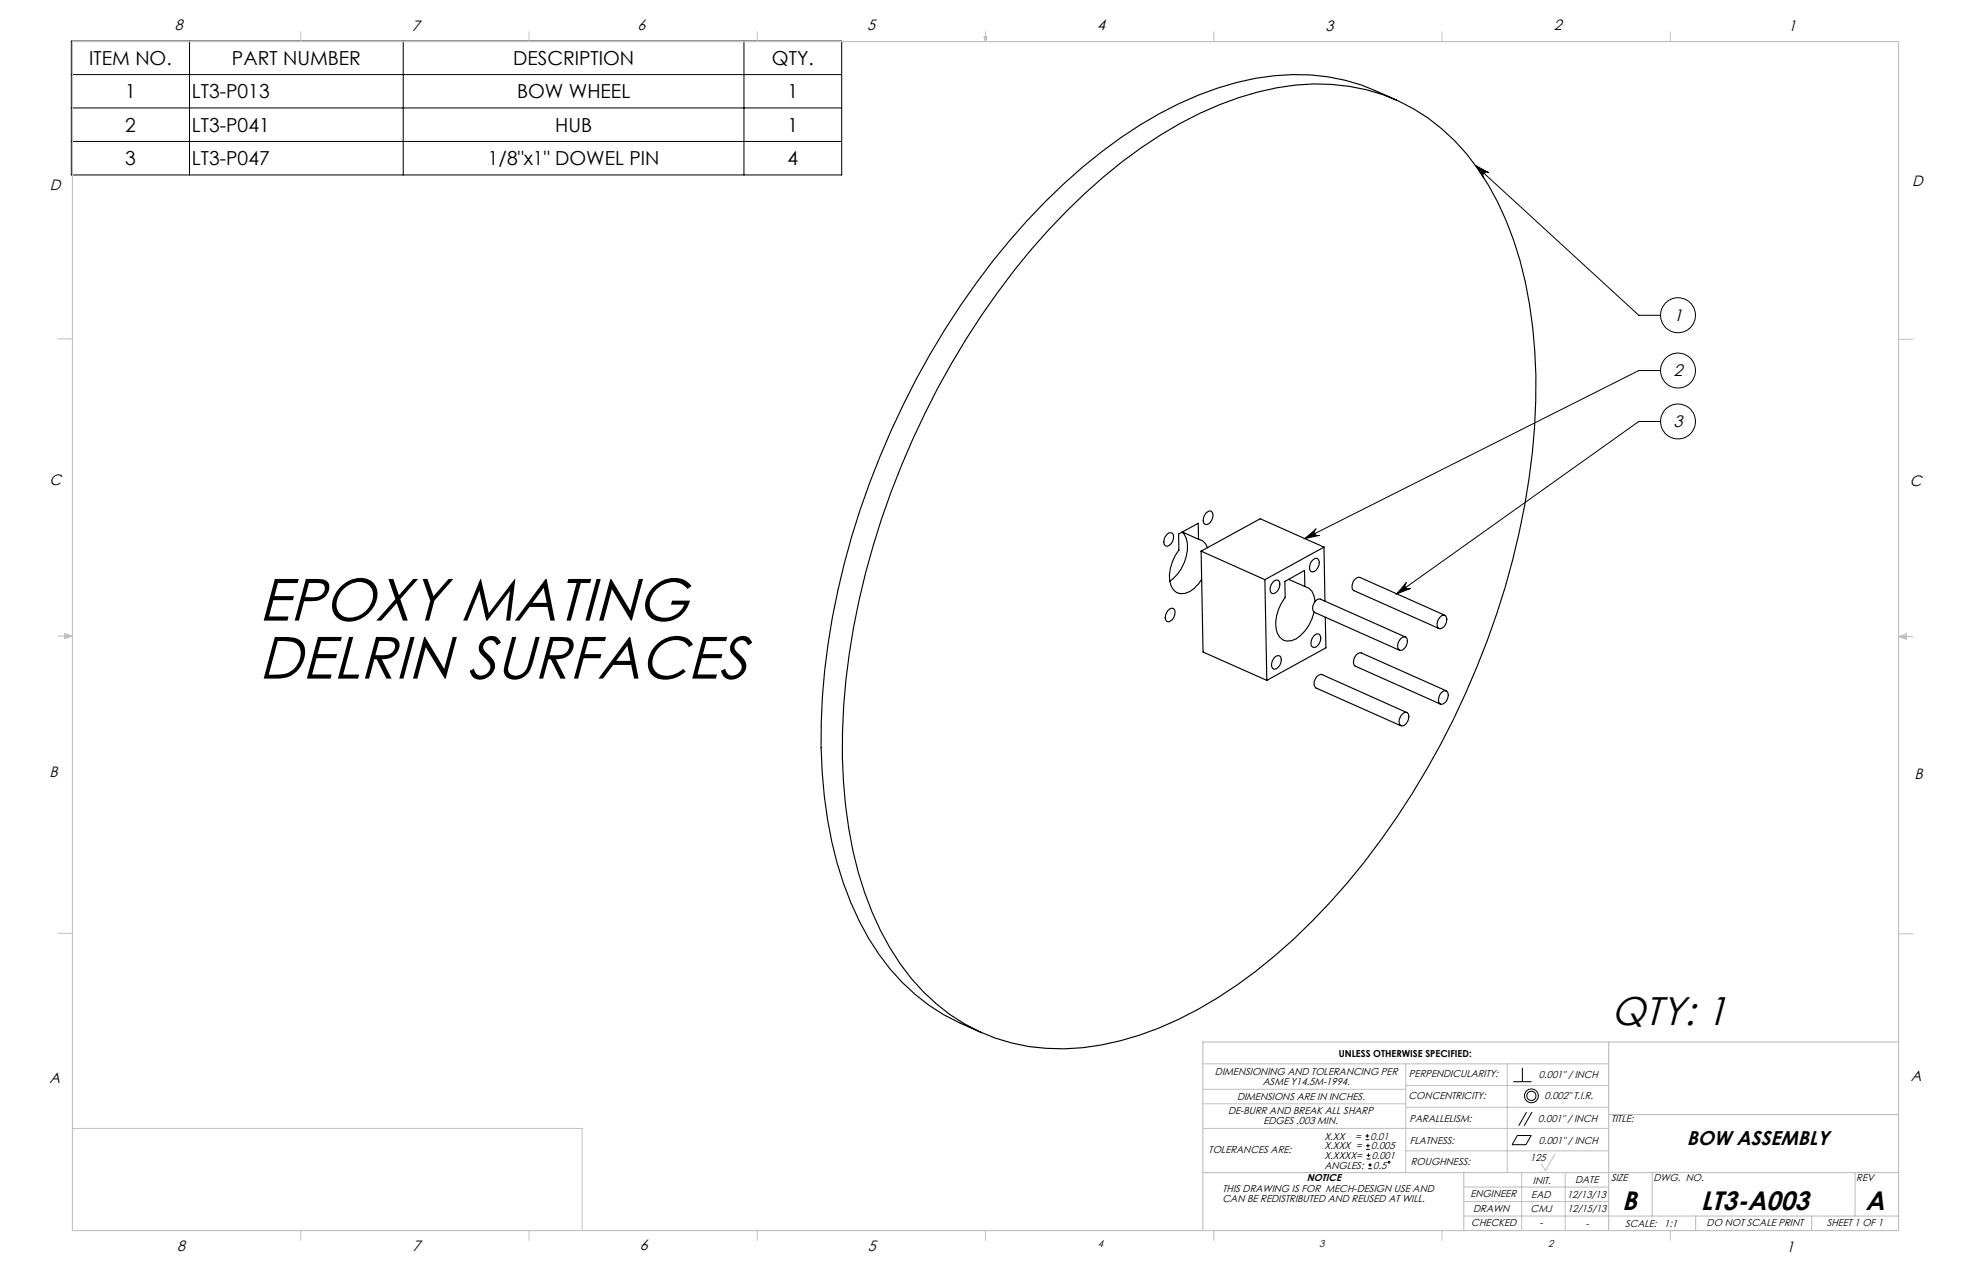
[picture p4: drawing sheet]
<svg xmlns="http://www.w3.org/2000/svg" width="432mm" height="279mm" viewBox="0 0 432 279" stroke-linecap="round" stroke-linejoin="round" font-family="sans-serif">
<g fill="none" stroke="#000" stroke-width=".22">
<path d="M15.6 9h168.8v29.3h-168.8zM15.6 16.3h168.8M41.5 9v29.3M88.3 9v29.3M163 9v29.3M15.6 23.6h168.8M15.6 31h168.8M323.3 36.3l35.7 32.7h4.8M323.3 36.3l2.9 1.5a.81 .81 0 0 0-1.1 .1 .81 .81 0 0 0 0 1.1zM363.8 81.1h-4.8l-73.1 36.8M363.8 92.3h-4.8l-53 37.7M285.9 117.9l2.5-2.1a.81 .81 0 0 0-.4 1 .81 .81 0 0 0 1.1 .4z"/>
<path d="M308.1 127.5a.8 .8 0 0 0-.2 1.1 .8 .8 0 0 0 1.1 .2l-3 1.2zM331.5 236.9h4M333.5 233.8v3.1M299.2 249.6h.8M299.2 248.7h.8M299.3 251.7h.8M299.3 250.9h.8M299.4 253.8h.8M299.4 253h.8M299.5 248.3v.8M299.7 250.4v.8M299.8 255.9h.7"/>
<path d="M299.8 255.1h.7M299.8 252.6v.8M300.1 254.7v.8M332.4 248.6h3.1l-1.2 2h-3zM334.4 243.5l-1.7 3M335.6 243.5l-1.7 3"/>
<circle cx="367.6" cy="69" r="3.8"/>
<circle cx="367.6" cy="92.3" r="3.8"/>
<circle cx="367.6" cy="81.1" r="3.8"/>
<circle cx="335.5" cy="240" r="1.51"/>
<circle cx="335.5" cy="240" r="1.01"/>
<circle cx="304.3" cy="254.5" r=".21"/>
</g>
<g fill="none" stroke="#c0c0c0" stroke-width=".22">
<path d="M65.9 6.9v2.2M115.9 6.9v2.2M165.9 6.9v2.2M215.6 8h.6l-.3 1.1zM215.7 8l.2 1.1M215.9 6.9v2.2M216 8l-.1 1.1M265.9 6.9v2.2M315.9 6.9v2.2M365.9 6.9v2.2M12.7 74.2h3.2M415.9 74.3h3.2"/>
<path d="M12.7 139.3h3.2M14.2 139.1l1.7 .2M14.2 138.7l1.7 .6-1.7 .5zM15.9 139.3l-1.7 .3M415.9 139.4h3.2M415.9 139.4l1.8-.6v1.2zM415.9 139.4l1.8 .3M417.7 139.2l-1.8 .2M12.7 204.4h3.2M415.9 204.5h3.2M263.5 232.9h88.9M263.5 238.5h44.5"/>
<path d="M308 237.7h44.4M308 232.9v23.9M330.2 232.9v23.9M15.9 247.1h111.6v22.4M263.5 247.1h88.9M263.5 241.7h44.5M308 252h44.4M308 242.5h44.4M320.7 259.9h31.7M333.4 256.8v12.7M340.7 252.7l-2.1 3.6-.9-1.3M342.9 256.8v12.7"/>
<path d="M65.9 269.5v2.1M115.9 269.5v2.1M165.9 269.5v2.1M215.9 269.5v2.1M265.9 269.5v2.1M315.9 269.5v2.1M320.7 263.1h31.7M320.7 266.3h31.7M365.9 269.5v2.1"/>
</g>
<path d="M15.9 9.1h400v260.4h-400zM352.4 228.2v41.3M415.9 228.2h-152.4v41.3M263.5 256.8h152.4M320.7 256.8v12.7M352.4 244.1h63.5M361.9 256.8v9.5M406.4 256.8v9.5M352.4 266.3h63.5M371.5 266.3v3.2M396.9 266.3v3.2" fill="none" stroke="#c0c0c0" stroke-width=".25"/>
<path d="M323.3 36.3l2.9 1.5a.81 .81 0 0 0-1.1 .1 .81 .81 0 0 0 0 1.1zM285.9 117.9l2.5-2.1a.81 .81 0 0 0-.4 1 .81 .81 0 0 0 1.1 .4zM308.1 127.5a.8 .8 0 0 0-.2 1.1 .8 .8 0 0 0 1.1 .2l-3 1.2z" fill="#000"/>
<g fill="none" stroke="#000" stroke-width=".25">
<path d="M306 21.9l-4.7-2a45.5 45.5 0 0 0-30.4-1.8 86.5 86.5 0 0 0-33.8 18.6 159.5 159.5 0 0 0-39.1 51.7 170.8 170.8 0 0 0-18.1 69.8 96.8 96.8 0 0 0 6.5 39.5 49.1 49.1 0 0 0 20.3 24.4l3.7 1.9 4.7 2.1M233.6 46.2a102 102 0 0 1 33.6-23.3 54.5 54.5 0 0 1 28.4-4 41.6 41.6 0 0 1 28.2 18.1 74.5 74.5 0 0 1 12 34.6 140.8 140.8 0 0 1-4.4 51 179.9 179.9 0 0 1-40.1 75.1 110.4 110.4 0 0 1-33.2 25.5 62.3 62.3 0 0 1-24.9 6.5 41.6 41.6 0 0 1-36-18.7 74.8 74.8 0 0 1-12-34.6 140.8 140.8 0 0 1 4.4-50.9 179.9 179.9 0 0 1 40.1-75.1zM255.6 117.1l.4-.4h.8a1.96 1.96 0 0 1-1.1 2.9 1.01 1.01 0 0 1-.7-1.5zM259 116.5a4.4 4.4 0 0 1 1.1 3.9 9.5 9.5 0 0 1-3.8 6.9M259 116.5l3.6 1.6M262.6 118.1l.8 .3 .7 .6 .4 .9M262.6 118.1l-.1-3.5-4.3 2.3 .1 3.5a8.8 8.8 0 0 0-1.8 7.9 2.63 2.63 0 0 0 4.1 1.2l1-.7 1.6-1.9M264.2 112.3l.8-.4a1.01 1.01 0 0 1 .7 1.4 1.52 1.52 0 0 1-1.8 1.5 1.79 1.79 0 0 1 .3-2.5zM290.1 119.8l-14-6.2-13 7.1M290.1 119.8l-13 7.1M290.1 119.8l.2 11.8M255.9 133.6l.4-.3h.8a1.96 1.96 0 0 1-1.1 2.9 1.01 1.01 0 0 1-.7-1.5z"/>
<path d="M263.1 120.7l14 6.2M263.1 120.7l.5 22.1 13.9 6.2M277.1 126.9l.4 22.1M278.9 127.5l.4-.4h.8a1.96 1.96 0 0 1-1.2 2.9 1.01 1.01 0 0 1-.6-1.5zM282.3 126.9l3.6 1.5M285.9 128.4l-.1-3.5-4.3 2.4 .1 3.5a8.8 8.8 0 0 0-1.8 7.8 2.63 2.63 0 0 0 4.1 1.3 9.7 9.7 0 0 0 4-5.9M285.9 128.4a3.2 3.2 0 0 1 2.2 3.3M287.5 122.7l.8-.5a1.01 1.01 0 0 1 .7 1.5 1.58 1.58 0 0 1-1.8 1.4 1.81 1.81 0 0 1 .3-2.4zM287.8 139.2l.8-.4a1.01 1.01 0 0 1 .7 1.5 1.58 1.58 0 0 1-1.8 1.4 1.81 1.81 0 0 1 .3-2.5zM290.3 135.1l.2 6.8-13 7.1M306.8 139.9l.9-.5 .3 .1a1.96 1.96 0 0 1-1.1 2.9l-.4-.1a1.72 1.72 0 0 1 .3-2.4zM307.9 139.5l-18.6-8.3a1.81 1.81 0 0 0-1.3 2.9l18.6 8.3"/>
<path d="M315.5 135.1l.4-.3h.7a1.91 1.91 0 0 1-1.1 2.9l-.4-.1a1.81 1.81 0 0 1 .4-2.5zM316.5 134.7l-18.6-8.3a1.85 1.85 0 0 0-1.4 2.9l18.7 8.3M279.2 144l.4-.3h.8a1.97 1.97 0 0 1-1.1 2.8 1.01 1.01 0 0 1-.7-1.4zM307.1 156.4l.9-.4 .3 .1a1.96 1.96 0 0 1-1.1 2.9 1.01 1.01 0 0 1-.6-1.5zM308.2 156l-18.6-8.3a1.85 1.85 0 0 0-1.3 2.9l18.6 8.3M315.8 151.7l.8-.5a.99 .99 0 0 1 .6 1.5 1.58 1.58 0 0 1-1.7 1.4 1.85 1.85 0 0 1 .3-2.4zM316.9 151.3l-18.7-8.3a1.82 1.82 0 0 0-1.6 2.5l.2 .3 18.8 8.4"/>
</g>
<g font-size="13.1">
<text x="56.7" y="135.9">EPOXY MATING</text>
<text x="56.7" y="148.6">DELRIN SURFACES</text>
</g>
<text font-size="8.8" x="352.9" y="224.5">QTY: 1</text>
<g font-size="5.8">
<text x="355.4" y="264.9">B</text>
<text x="372.6" y="264.9">LT3-A003</text>
<text x="408.7" y="265">A</text>
</g>
<text font-size="4.4" x="369.5" y="250.7">BOW ASSEMBLY</text>
<g font-size="4.2">
<text x="19.6" y="14.2">ITEM NO.</text>
<text x="50.8" y="14.2">PART NUMBER</text>
<text x="112.4" y="14.2">DESCRIPTION</text>
<text x="169.1" y="14.2">QTY.</text>
<text x="27.4" y="21.5">1</text>
<text x="42" y="21.5">LT3-P013</text>
<text x="113.3" y="21.5">BOW WHEEL</text>
<text x="172.5" y="21.5">1</text>
<text x="27.4" y="28.8">2</text>
<text x="42" y="28.8">LT3-P041</text>
<text x="121.6" y="28.8">HUB</text>
<text x="172.5" y="28.8">1</text>
<text x="27.4" y="36.1">3</text>
<text x="42" y="36.1">LT3-P047</text>
<text x="106.9" y="36.1">1/8&quot;x1&quot; DOWEL PIN</text>
<text x="172.5" y="36.1">4</text>
</g>
<g font-size="3.7">
<text x="366.7" y="70.2">1</text>
<text x="366.7" y="82.4">2</text>
<text x="366.7" y="93.5">3</text>
</g>
<g font-size="3.3">
<text x="38.3" y="6.7">8</text>
<text x="90.2" y="6.7">7</text>
<text x="139.7" y="6.5">6</text>
<text x="190" y="6.5">5</text>
<text x="240.4" y="6.6">4</text>
<text x="290.4" y="6.7">3</text>
<text x="340.4" y="6.5">2</text>
<text x="391.9" y="6.7">1</text>
<text x="10.9" y="41.6">D</text>
<text x="418.9" y="40.7">D</text>
<text x="10.9" y="106.3">C</text>
<text x="418.4" y="106.4">C</text>
<text x="10.8" y="170.2">B</text>
<text x="419.4" y="170.6">B</text>
<text x="10.8" y="237.2">A</text>
<text x="418.6" y="236.8">A</text>
<text x="38.8" y="273.8">8</text>
<text x="90.4" y="273.8">7</text>
<text x="140.2" y="273.8">6</text>
<text x="190.1" y="273.9">5</text>
<text x="391.4" y="274.1">1</text>
</g>
<g font-size="2.2">
<text x="266.2" y="235.4">DIMENSIONING AND TOLERANCING PER</text>
<text x="276.6" y="237.5">ASME Y14.5M-1994.</text>
<text x="308.7" y="235.9">PERPENDICULARITY:</text>
<text x="337.2" y="236.1">0.001&quot; / INCH</text>
<text x="269" y="244">DE-BURR AND BREAK ALL SHARP</text>
<text x="271" y="240.8">DIMENSIONS ARE IN INCHES.</text>
<text x="308.6" y="240.7">CONCENTRICITY:</text>
<text x="308.8" y="245.6">PARALLELISM:</text>
<text x="337" y="245.8">0.001&quot; / INCH</text>
<text x="338.4" y="240.7">0.002&quot; T.I.R.</text>
<text x="352.9" y="245.8">TITLE:</text>
<text x="276.8" y="246.1">EDGES .003 MIN.</text>
<text x="290.2" y="249.5">X.XX</text>
<text x="290.2" y="251.6">X.XXX =</text>
<text x="296.9" y="249.5">=</text>
<text x="300.3" y="249.5">0.01</text>
<text x="300.4" y="251.6">0.005</text>
<text x="308.9" y="250.4">FLATNESS:</text>
<text x="337.1" y="250.4">0.001&quot; / INCH</text>
<text x="264.8" y="252.5">TOLERANCES ARE:</text>
<text x="290.2" y="255.9">ANGLES:</text>
<text x="290.2" y="253.7">X.XXXX=</text>
<text x="300.5" y="253.7">0.001</text>
<text x="300.8" y="255.9">0.5</text>
<text x="309.1" y="255">ROUGHNESS:</text>
<text x="335.2" y="254.3">125</text>
<text x="267.8" y="261">THIS DRAWING IS FOR MECH-DESIGN USE AND</text>
<text x="267.8" y="263.1">CAN BE REDISTRIBUTED AND REUSED AT WILL.</text>
<text x="286.3" y="258.6">NOTICE</text>
<text x="322.2" y="262.2">ENGINEER</text>
<text x="335.5" y="262.2">EAD</text>
<text x="335.8" y="259.2">INIT.</text>
<text x="343.3" y="262.4">12/13/13</text>
<text x="345.1" y="259.1">DATE</text>
<text x="352.9" y="258.6">SIZE</text>
<text x="362.2" y="258.6">DWG. NO.</text>
<text x="406.7" y="258.6">REV</text>
<text x="322.3" y="268.5">CHECKED</text>
<text x="322.7" y="265.5">DRAWN</text>
<text x="335.3" y="265.3">CMJ</text>
<text x="337.3" y="268.5">-</text>
<text x="343.4" y="265.3">12/15/13</text>
<text x="347.3" y="268.6">-</text>
<text x="356.1" y="268.6">SCALE:</text>
<text x="364.6" y="268.6">1:1</text>
<text x="373.9" y="268.4">DO NOT SCALE PRINT</text>
<text x="400.2" y="268.4">SHEET 1 OF 1</text>
<text x="240.5" y="273">4</text>
<text x="289" y="273">3</text>
<text x="339.1" y="273">2</text>
</g>
<text font-size="2.1" x="293.3" y="231.4">UNLESS OTHERWISE SPECIFIED:</text>
</svg>
